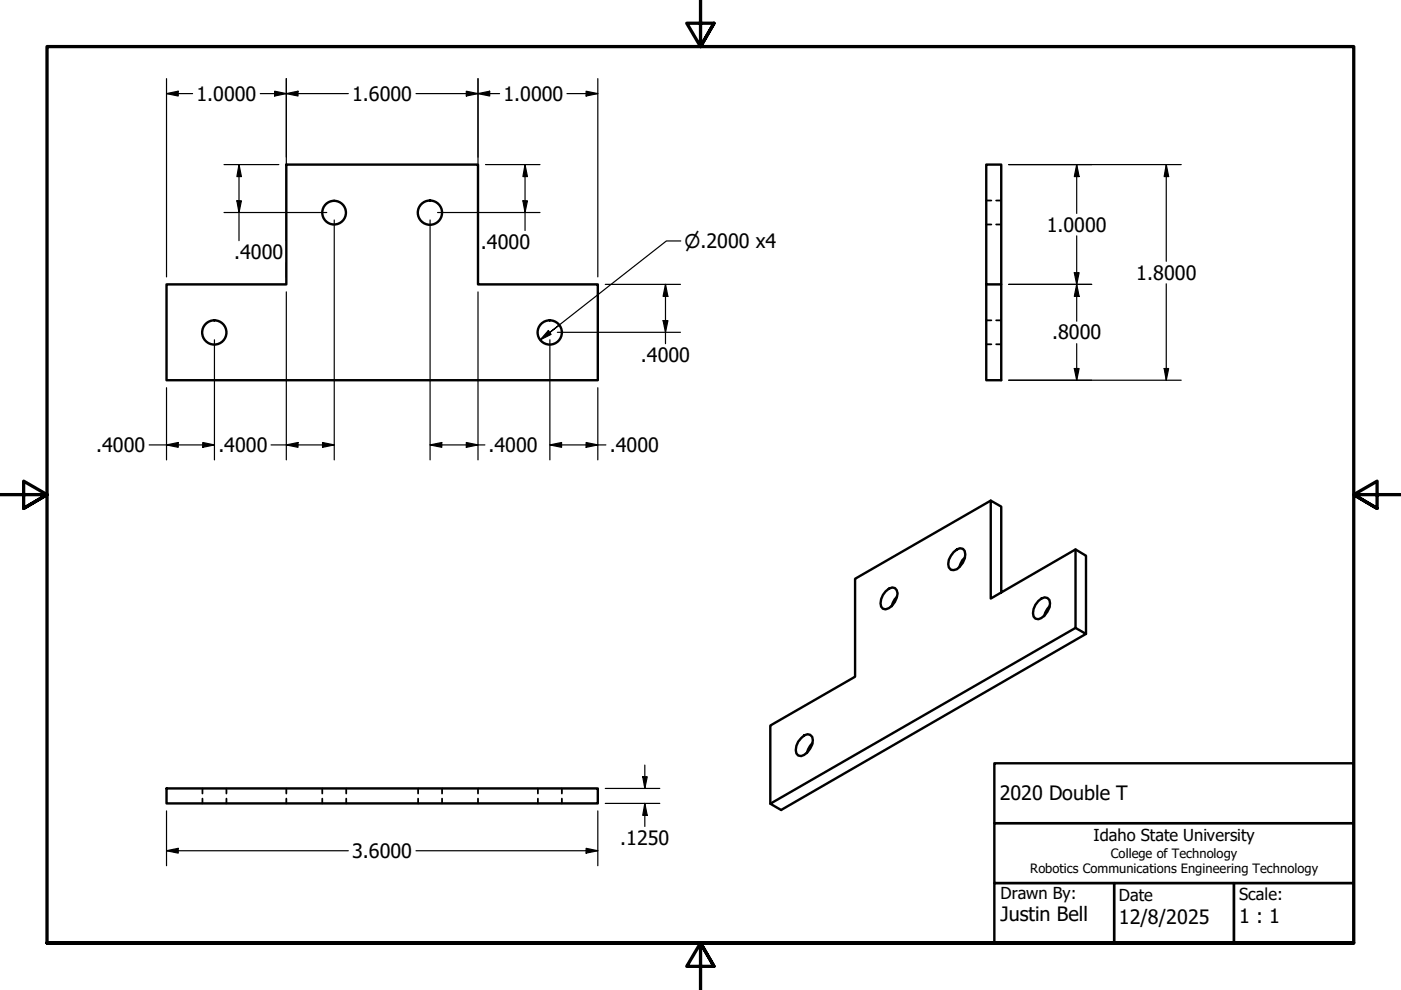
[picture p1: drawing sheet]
<svg xmlns="http://www.w3.org/2000/svg" width="297mm" height="210mm" viewBox="0 0 297 210" stroke-linecap="round" stroke-linejoin="round" font-family="sans-serif">
<!-- layer: Visible (ANSI) -->
<g fill="none" stroke="#000" stroke-width=".51">
<path d="M209.1 34.9h3.2v25.4h-3.2zM35.3 60.3h25.4v-25.4h40.6v25.4h25.4v20.3h-91.4zM209.1 60.3v20.3h3.2v-20.3M202.2 117.1l.7-.6 .6-.3 .7 .2a2.3 2.3 0 0 1 0 2.9l-1.3 1.4-.7 .2-.6-.1a2.18 2.18 0 0 1 0-3zM204.6 118.2l-.6 .6-.6 1.4M210.1 106.1l-28.8 16.6v20.8l-18 10.3v16.6M228 116.5v16.6l2.3 1.3-64.7 37.3-2.3-1.3 64.7-37.3M187.8 125.4l.7-.6 .7-.2 .5 .1 .4 .4a3.5 3.5 0 0 1-1.6 3.8l-.7 .3-.6-.1a2.28 2.28 0 0 1 0-3zM190.2 126.5l-.5 .6-.7 1.5M212.3 125.6v-18.2l-2.2-1.3v20.8l17.9-10.4 2.3 1.3v16.6M220.2 127.4l.6-.5 .7-.2 .6 .1a2.09 2.09 0 0 1 0 2.9 2.25 2.25 0 0 1-2.6 1.5 2.28 2.28 0 0 1 0-3zM222.5 128.6l-.9 1.3-.2 .8"/>
<path d="M169.9 156.5l.6-.6 .7-.2 .6 .1a2.09 2.09 0 0 1 0 2.9 2.25 2.25 0 0 1-2.6 1.5 2.28 2.28 0 0 1 0-2.9zM172.2 157.6l-.5 .6-.6 1.5M35.3 167.2h91.4v3.1h-91.4z"/>
<circle cx="70.8" cy="45.1" r="2.51"/>
<circle cx="91.2" cy="45.1" r="2.57"/>
<circle cx="45.4" cy="70.5" r="2.57"/>
<circle cx="116.6" cy="70.5" r="2.57"/>
</g>
<!-- layer: Hidden (ANSI) -->
<g fill="none" stroke="#000" stroke-width=".38">
<path d="M209.1 47.6h1.1M209.1 42.5h1.1M211.2 47.6h1.1M211.2 42.5h1.1M209.1 73h1.1M209.1 67.9h1.1M211.2 73h1.1M211.2 67.9h1.1M42.9 167.2v1M42.9 169.3v1M48 167.2v1M48 169.3v1"/>
<path d="M60.7 167.2v1M60.7 169.3v1M68.3 167.2v1M68.3 169.3v1M73.4 167.2v1M73.4 169.3v1M88.6 167.2v1M88.6 169.3v1M93.7 167.2v1M93.7 169.3v1M101.3 167.2v1M101.3 169.3v1"/>
<path d="M114 167.2v1M114 169.3v1M119.1 167.2v1M119.1 169.3v1"/>
</g>
<!-- layer: Border (ANSI) -->
<path d="M148.5 -.1v10l-2.9-5h5.8l-2.9 5 2.9-5M0 104.9h10l-5-2.9v5.8l5-2.9-5 2.9M297 104.9h-10l5-2.9v5.8l-5-2.9 5 2.9M10 199.9v-190h277v190h-277h277M151.4 204.9l-2.9-5 2.9 5h-5.8l2.9-5v10" fill="none" stroke="#000" stroke-width=".7"/>
<!-- layer: Title (ANSI) -->
<path d="M210.8 174.5h76.2v12.7h-76.2zM210.8 161.8h76.2v12.7h-76.2zM210.8 187.2h25.4v12.7h-25.4zM236.2 187.2h25.4v12.7h-25.4zM261.6 187.2h25.4v12.7h-25.4z" fill="none" stroke="#000" stroke-width=".51"/>
<!-- layer: Dimension (ANSI) -->
<g fill="none" stroke="#000" stroke-width=".25">
<path d="M35.3 19.8l2.5-.5v1.1zM35.3 16.7v42M35.3 19.8h5.5M55.2 19.8h18.7M58.2 19.3l2.5 .5-2.5 .6zM60.7 19.8l2.5-.5v1.1zM60.7 16.7v34.3M88.2 19.8h17.7M98.9 19.3l2.4 .5-2.4 .6zM101.3 19.8l2.5-.5v1.1zM101.3 16.7v32.2M120.2 19.8h6.5"/>
<path d="M124.3 19.3l2.4 .5-2.4 .6zM126.7 16.7v42M47.5 34.9h11.6M50.7 34.9l.5 2.5h-1zM50.7 34.9v16.1M102.9 34.9h11.6M111.3 34.9l.5 2.5h-.9zM111.3 34.9v14M213.9 34.9h36.5M228.3 34.9l.5 2.5h-1zM228.3 34.9v10.3M247.3 34.9l.5 2.5h-1z"/>
<path d="M247.3 34.9v20.5M47.5 45.1h21.8M50.2 42.6h1l-.5 2.5zM60.7 55.8v2.9M70.9 46.6v50.9M91.2 46.6v50.9M92.8 45.1h21.7M101.3 53.7v5M110.9 42.6h.9l-.5 2.5zM144.3 51.1h-3l-24.8 19.4 2.1-1.6M227.8 57.8h1l-.5 2.5zM228.3 50v18.1"/>
<path d="M45.5 72v25.5M60.7 61.9v35.6M101.3 61.9v35.6M116.3 70.1l.5 .8-2.2 1.1zM116.5 70.5l-1.9 1.5M116.6 72v25.5M118.2 70.5h26.1M128.3 60.3h16M140.6 68h1l-.5 2.5zM141.1 60.3l.5 2.5h-1zM141.1 60.3v12.6M213.9 60.3h17.6"/>
<path d="M227.8 78.1h1l-.5 2.5zM228.3 60.3l.5 2.5h-1zM228.3 72.9v7.7M246.8 78.1h1l-.5 2.5zM247.3 60.2v20.4M31.6 94.3h13.9M35.3 94.3l2.5-.5v1zM35.3 82.2v15.3M43 93.8l2.5 .5-2.5 .5zM57.5 94.3h13.4M60.7 94.3l2.5-.5v1zM68.4 93.8l2.5 .5-2.5 .5z"/>
<path d="M91.2 94.3l2.5-.5v1zM91.2 94.3h11.6M98.9 93.8l2.4 .5-2.4 .5zM116.6 94.3l2.5-.5v1zM116.6 94.3h11.9M124.3 93.8l2.4 .5-2.4 .5zM126.7 82.2v15.3M213.9 80.6h36.5M35.3 171.9v11.7M124.3 179.9l2.4 .5-2.4 .5zM126.7 171.9v11.7M128.3 167.2h11.6"/>
<path d="M128.3 170.3h11.6M136.3 164.7h.9l-.5 2.5zM136.7 170.3l.5 2.6h-.9zM136.7 162.2v5M136.7 170.3v4.9M35.3 180.4l2.5-.5v1zM35.3 180.4h38.6M88.2 180.4h38.5"/>
</g>
<g fill="#000">
<path d="M35.3 19.8l2.5-.5v1.1zM60.7 19.8l2.5-.5v1.1zM101.3 19.8l2.5-.5v1.1zM50.7 34.9l.5 2.5h-1zM58.2 19.3l2.5 .5-2.5 .6zM98.9 19.3l2.4 .5-2.4 .6zM111.3 34.9l.5 2.5h-.9zM124.3 19.3l2.4 .5-2.4 .6zM228.3 34.9l.5 2.5h-1zM247.3 34.9l.5 2.5h-1zM50.2 42.6h1l-.5 2.5zM110.9 42.6h.9l-.5 2.5z"/>
<path d="M227.8 57.8h1l-.5 2.5zM116.3 70.1l.5 .8-2.2 1.1zM140.6 68h1l-.5 2.5zM141.1 60.3l.5 2.5h-1zM227.8 78.1h1l-.5 2.5zM228.3 60.3l.5 2.5h-1zM246.8 78.1h1l-.5 2.5zM35.3 94.3l2.5-.5v1zM43 93.8l2.5 .5-2.5 .5zM60.7 94.3l2.5-.5v1zM68.4 93.8l2.5 .5-2.5 .5zM91.2 94.3l2.5-.5v1z"/>
<path d="M98.9 93.8l2.4 .5-2.4 .5zM116.6 94.3l2.5-.5v1zM124.3 93.8l2.4 .5-2.4 .5zM35.3 180.4l2.5-.5v1zM136.3 164.7h.9l-.5 2.5zM136.7 170.3l.5 2.6h-.9zM124.3 179.9l2.4 .5-2.4 .5z"/>
</g>
<g font-size="4.2">
<text x="41.7" y="21.4">1.0000</text>
<text x="74.7" y="21.4">1.6000</text>
<text x="106.7" y="21.4">1.0000</text>
<text x="102" y="52.8">.4000</text>
<text x="221.9" y="49.1">1.0000</text>
<text x="49.7" y="55">.4000</text>
<text x="240.9" y="59.3">1.8000</text>
<text x="223.1" y="72">.8000</text>
<text x="135.9" y="76.7">.4000</text>
<text x="20.4" y="95.9">.4000</text>
<text x="46.3" y="95.9">.4000</text>
<text x="103.6" y="95.9">.4000</text>
<text x="129.3" y="95.9">.4000</text>
<text x="212" y="169.7">2020 Double T</text>
<text x="131.5" y="179.2">.1250</text>
<text x="74.7" y="181.9">3.6000</text>
<text x="212.1" y="195.4">Justin Bell</text>
<text x="237.2" y="195.8">12/8/2025</text>
<text x="262.7" y="195.6">1 : 1</text>
</g>
<text font-size="3.9" x="145.1" y="52.5">⌀.2000 x4</text>
<g font-size="3.5">
<text x="231.8" y="178.4">Idaho State University</text>
<text x="212.1" y="190.5">Drawn By:</text>
<text x="237.2" y="191">Date</text>
<text x="262.7" y="190.8">Scale:</text>
</g>
<g font-size="2.7">
<text x="218.4" y="185.2">Robotics Communications Engineering Technology</text>
<text x="235.5" y="182">College of Technology</text>
</g>
</svg>
